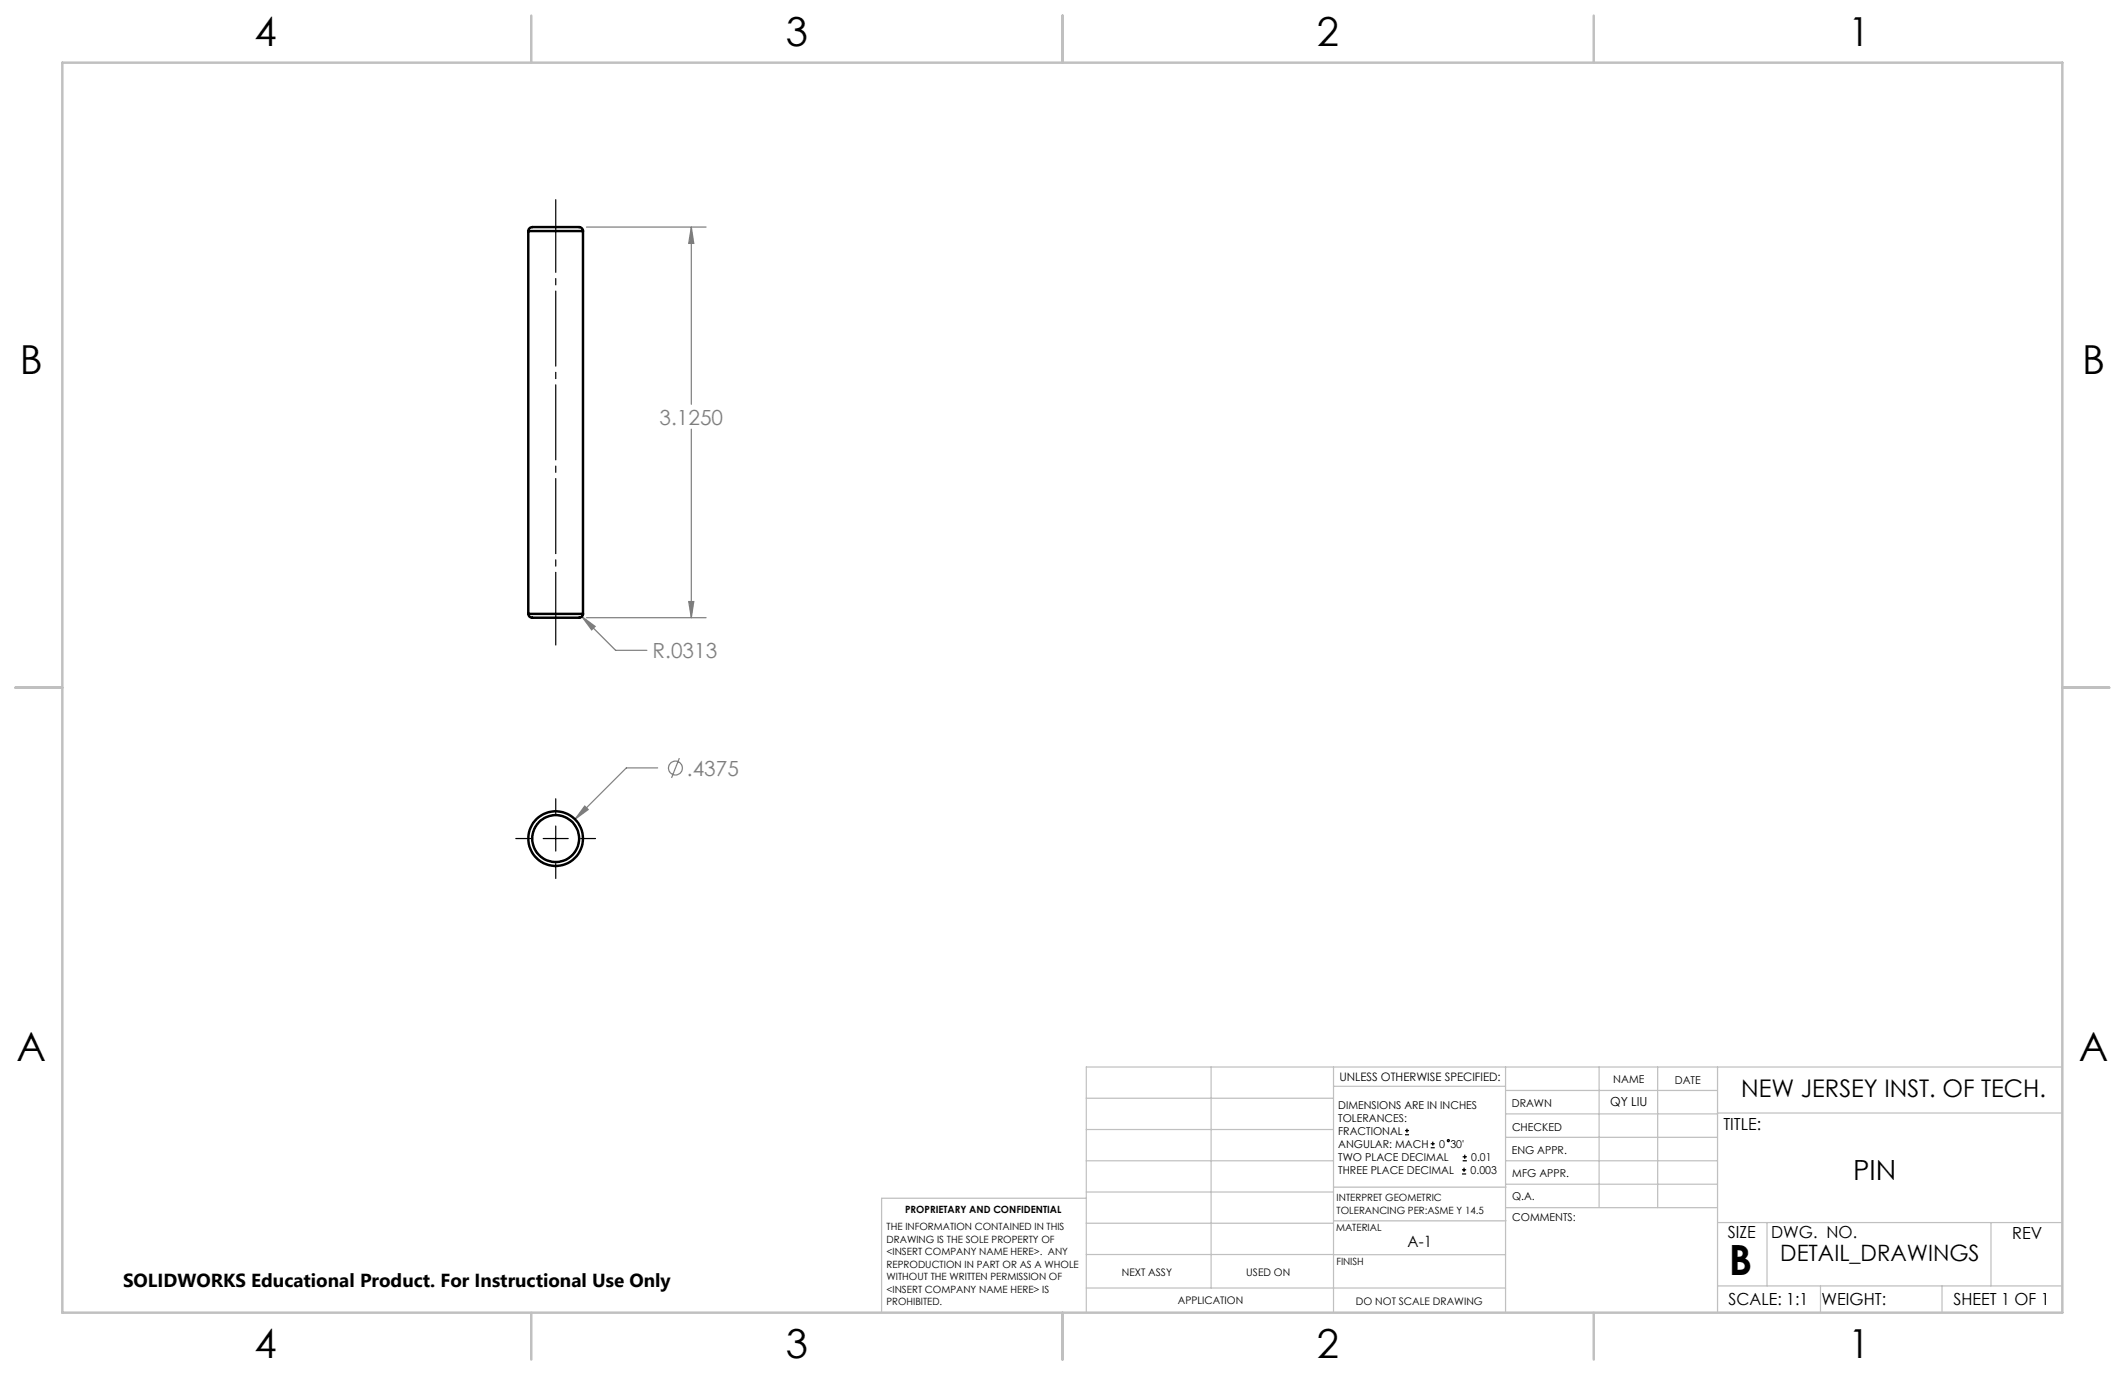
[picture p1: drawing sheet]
<svg xmlns="http://www.w3.org/2000/svg" width="432mm" height="279mm" viewBox="0 0 432 279" stroke-linecap="round" stroke-linejoin="round" font-family="sans-serif">
<g fill="none" stroke="#808080" stroke-width=".25">
<path d="M119.2 46.1h24.3M140.5 46.1l.5 3.4h-1.1zM140.5 46.1v36.1M140.5 87.2v38.3M118.3 125.3l2.6 2-.7 .7zM118.3 125.3l6.8 6.9h6.3M119.2 125.5h24.3M139.9 122.2h1.1l-.5 3.3zM133.6 156h-6.3l-10.5 10.5M138 154.1l-1.5 4M118.8 163.8l.7 .7-2.7 2z"/>
<circle cx="137.3" cy="156.1" r="1.41"/>
</g>
<g fill="none" stroke="#000" stroke-width=".25">
<path d="M104.8 170.4h3M110.4 170.4h5.1M112.9 162.3v3M112.9 167.9v5M112.9 175.5v3M118 170.4h3M285.5 230.6h.8M285.5 229.7h.8M285.9 229.3v.9M290.7 233.2h.8M290.7 232.4h.8M291.1 232v.8"/>
<path d="M297.1 238.5h.8M297.1 237.7h.8M297.2 235.9h.9M297.2 235.1h.9M297.5 237.3v.8M297.6 234.6v.9"/>
<circle cx="294.3" cy="231.8" r=".22"/>
</g>
<path d="M112.9 131.1v-90.5" fill="none" stroke="#000" stroke-width=".25" stroke-dasharray="15.2 1.3 1.3 1.3" stroke-dashoffset=".5"/>
<g fill="none" stroke="#c0c0c0" stroke-width=".25">
<path d="M246.1 216.8v44.9M271 216.8v49.9M305.9 216.8v49.9M324.9 216.8v28.6M336.8 216.8v28.6M349 216.8v49.9M419.1 216.8h-198.4v49.9M220.7 235.9h50.3M220.7 229.5h50.3M220.7 223.2h50.3M271 220.7h34.9M305.9 231.1h43.1"/>
<path d="M305.9 226.3h43.1M305.9 221.6h43.1M305.9 235.9h43.1M349 226.2h70.1M220.7 248.6h50.3M220.7 242.2h50.3M220.7 254.9h50.3M220.7 243.5h-41.6v23.2M271 255h34.9M271 248.1h35M271 241.2h35M305.9 240.6h43.1"/>
<path d="M306 245.4h43M349 248.4h70.1M359.1 248.4v12.9M404.6 248.4v12.9M220.7 261.7h85.2M349 261.3h70.1M369.9 261.3v5.4M394.6 261.3v5.4"/>
</g>
<path d="M12.7 12.7h406.4v254h-406.4zM108 3.2v9.5M215.9 3.2v9.5M323.8 3.2v9.5M3.1 139.7h9.6M419.1 139.7h9.5M108 266.7v9.6M215.9 266.7v9.6M323.8 266.7v9.6" fill="none" stroke="#c0c0c0" stroke-width=".5"/>
<path d="M118.8 163.8l-2 2.7 2.7-2zM118.3 125.3l1.9 2.7 .7-.7zM139.9 122.2h1.1l-.5 3.3zM140.5 46.1l.5 3.4h-1.1z" fill="#808080"/>
<g fill="none" stroke="#000" stroke-width=".5">
<path d="M107.4 47a1.07 1.07 0 0 1 1.4-.9h8.7a.82 .82 0 0 1 1 .9M107.4 47h11.1M107.4 47v77.7M118.5 47v77.7M107.4 124.7a1.08 1.08 0 0 0 1.4 .8h8.7a.82 .82 0 0 0 1-.8M107.4 124.7h11.1"/>
<circle cx="112.9" cy="170.4" r="5.6"/>
<circle cx="112.9" cy="170.4" r="4.8"/>
</g>
<path d="M117.7 170.4a4.8 4.8 0 0 1-7 4.2 4.8 4.8 0 0 1-.4-8.2 4.8 4.8 0 0 1 7.4 3.5v.5" fill="none" stroke="#000" stroke-width=".25" stroke-dasharray="1.3 .6"/>
<text font-size="8.5" x="351.3" y="259">B</text>
<g font-size="8.1">
<text x="51.7" y="9.3">4</text>
<text x="159.7" y="9.3">3</text>
<text x="267.6" y="9.3">2</text>
<text x="375.6" y="9.3">1</text>
<text x="4" y="76">B</text>
<text x="423.1" y="76">B</text>
<text x="3.3" y="215.7">A</text>
<text x="422.4" y="215.7">A</text>
<text x="51.7" y="276">4</text>
<text x="159.7" y="276">3</text>
<text x="267.6" y="276">2</text>
<text x="375.6" y="276">1</text>
</g>
<text font-size="5.6" x="376.5" y="239.7">PIN</text>
<text font-size="4.9" x="353.8" y="222.9">NEW JERSEY INST. OF TECH.</text>
<text font-size="4.6" x="361.8" y="256.2">DETAIL_DRAWINGS</text>
<g font-size="4.2" fill="#808080">
<text x="134" y="86.3">3.1250</text>
<text x="132.6" y="133.7">R.0313</text>
<text x="139.6" y="157.6">.4375</text>
</g>
<text font-size="3.8" x="25" y="261.6">SOLIDWORKS Educational Product. For Instructional Use Only</text>
<g font-size="3.4">
<text x="350.2" y="229.5">TITLE:</text>
<text x="351.1" y="251.6">SIZE</text>
<text x="359.9" y="251.6">DWG. NO.</text>
<text x="408.9" y="251.7">REV</text>
<text x="351.2" y="265.2">SCALE: 1:1</text>
<text x="370.1" y="265.3">WEIGHT:</text>
<text x="396.9" y="265.2">SHEET 1 OF 1</text>
</g>
<text font-size="3.2" x="286" y="253.3">A-1</text>
<text font-size="2.5" x="327.2" y="224.8">QY LIU</text>
<text font-size="2.4" x="272.2" y="219.7">UNLESS OTHERWISE SPECIFIED:</text>
<g font-size="2.2">
<text x="327.8" y="220.1">NAME</text>
<text x="340.3" y="220.2">DATE</text>
<text x="271.9" y="225.3">DIMENSIONS ARE IN INCHES</text>
<text x="271.9" y="227.9">TOLERANCES:</text>
<text x="307.2" y="224.9">DRAWN</text>
<text x="271.9" y="230.6">FRACTIONAL</text>
<text x="271.9" y="233.2">ANGULAR: MACH</text>
<text x="292.5" y="233.2">0</text>
<text x="294.7" y="233.2">30'</text>
<text x="307.3" y="229.8">CHECKED</text>
<text x="271.9" y="235.9">TWO PLACE DECIMAL</text>
<text x="271.9" y="238.5">THREE PLACE DECIMAL</text>
<text x="298.8" y="238.5">0.003</text>
<text x="299" y="235.9">0.01</text>
<text x="307.2" y="234.5">ENG APPR.</text>
<text x="307.3" y="239.2">MFG APPR.</text>
<text x="307.3" y="243.9">Q.A.</text>
<text x="307.3" y="248.1">COMMENTS:</text>
</g>
<g font-size="2.1">
<text x="227.9" y="259.2">NEXT ASSY</text>
<text x="253.3" y="259.2">USED ON</text>
<text x="239.3" y="265">APPLICATION</text>
<text x="275.5" y="265.1">DO NOT SCALE DRAWING</text>
</g>
<g font-size="2">
<text x="271.6" y="244.1">INTERPRET GEOMETRIC</text>
<text x="180.2" y="250">THE INFORMATION CONTAINED IN THIS</text>
<text x="183.9" y="246.4">PROPRIETARY AND CONFIDENTIAL</text>
<text x="271.5" y="250.2">MATERIAL</text>
<text x="271.6" y="246.6">TOLERANCING PER:ASME Y 14.5</text>
<text x="180.2" y="252.5">DRAWING IS THE SOLE PROPERTY OF</text>
<text x="180.2" y="255.1">&lt;INSERT COMPANY NAME HERE&gt;. ANY</text>
<text x="180.2" y="257.6">REPRODUCTION IN PART OR AS A WHOLE</text>
<text x="271.5" y="257">FINISH</text>
<text x="180.2" y="260.1">WITHOUT THE WRITTEN PERMISSION OF</text>
<text x="180.2" y="262.6">&lt;INSERT COMPANY NAME HERE&gt; IS</text>
<text x="180.2" y="265.2">PROHIBITED.</text>
</g>
</svg>
